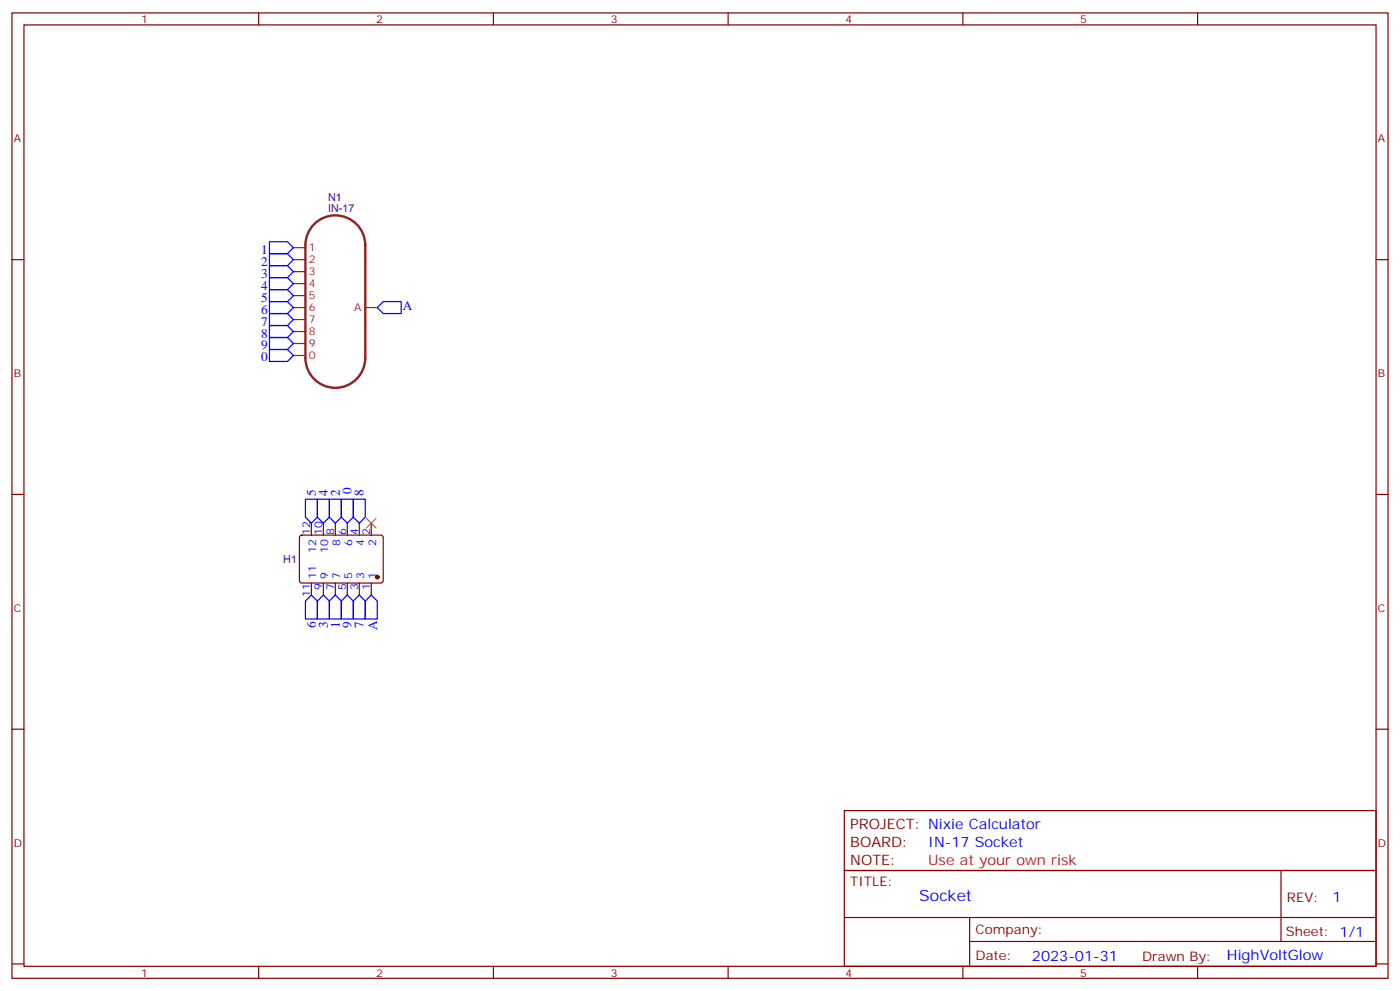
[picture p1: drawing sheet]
<svg xmlns="http://www.w3.org/2000/svg" width="412mm" height="292mm" viewBox="0 0 412 292" stroke-linecap="round" stroke-linejoin="round" font-family="sans-serif">
<g fill="none" stroke="#870000" stroke-width=".35">
<path d="M3.5 3.8h405.4v284.3h-405.4zM7.1 7.3h398.2v277.3h-398.2zM76.2 3.8v3.5M145.3 3.8v3.5M214.5 3.8v3.5M283.6 3.8v3.5M352.8 3.8v3.5M3.5 76.5h3.6M405.3 76.5h3.6M3.5 145.6h3.6M88.4 157.8l.5-.2 23.6 .1 .4 .6-.1 13-.6 .4h-23.6l-.4-.7v-12.7zM91.7 154.1v3.5"/>
<path d="M95.2 154.1v3.5M98.8 154.1v3.5M102.3 154.1v3.5M105.8 154.1v3.5M109.4 154.1v3.5M405.3 145.6h3.6M91.7 171.7v3.6M95.2 171.7v3.6M98.8 171.7v3.6M102.3 171.7v3.6M105.8 171.7v3.6M109.4 171.7v3.6"/>
<path d="M3.5 214.8h3.6M405.3 214.8h3.6M248.7 238.8h156.6v17.6h-156.6zM248.7 256.4h156.6v28.2h-156.6zM377.3 256.4v20.9M248.7 270.2h156.5M285.6 277.3h119.6M285.6 270.2v14.2M3.5 283.9h3.6M76.2 284.6v3.5M145.3 284.6v3.5M214.5 284.6v3.5"/>
<path d="M283.6 284.6v3.5M352.8 284.6v3.5M405.3 283.9h3.6"/>
</g>
<path d="M92.5 66a8.8 8.8 0 0 1 9.7-1.9 8.8 8.8 0 0 1 5.4 8.1v33.2a8.8 8.8 0 0 1-8.8 8.8 8.8 8.8 0 0 1-8.8-8.8v-33.2a8.8 8.8 0 0 1 2.5-6.2z" fill="none" stroke="#8c2424" stroke-width=".71"/>
<path d="M86.4 73h3.6M86.4 76.5h3.6M86.4 80h3.6M86.4 83.5h3.6M86.4 87.1h3.6M86.4 90.6h3.6M86.4 94.1h3.6M86.4 97.6h3.6M107.6 90.6h3.5M86.4 101.2h3.6M86.4 104.7h3.6" fill="none" stroke="#8c2424" stroke-width=".35"/>
<circle cx="111.1" cy="170" r=".53" fill="#870000" stroke="#870000" stroke-width=".35"/>
<g fill="none" stroke="#00f" stroke-width=".35">
<path d="M79.4 71.2h5.3l1.7 1.8-1.7 1.7h-5.3zM79.4 74.7h5.3l1.7 1.8-1.7 1.7h-5.3zM79.4 78.2h5.3l1.7 1.8-1.7 1.8h-5.3zM79.4 81.8h5.3l1.7 1.7-1.7 1.8h-5.3zM79.4 85.3h5.3l1.7 1.8-1.7 1.7h-5.3zM79.4 88.8h5.3l1.7 1.8-1.7 1.8h-5.3zM79.4 92.4h5.3l1.7 1.7-1.7 1.8h-5.3zM79.4 95.9h5.3l1.7 1.7-1.7 1.8h-5.3zM79.4 99.4h5.3l1.7 1.8-1.7 1.7h-5.3zM111.1 90.6l1.8-1.8h5.3v3.6h-5.3zM79.4 102.9h5.3l1.7 1.8-1.7 1.8h-5.3zM90 147h3.5v5.3l-1.8 1.8-1.7-1.8z"/>
<path d="M93.5 147h3.5v5.3l-1.8 1.8-1.7-1.8zM97 147h3.5v5.3l-1.7 1.8-1.8-1.8zM100.5 147h3.6v5.3l-1.8 1.8-1.8-1.8zM104.1 147h3.5v5.3l-1.8 1.8-1.7-1.8zM90 177l1.7-1.7 1.8 1.7v5.3h-3.5zM93.5 177l1.7-1.7 1.8 1.7v5.3h-3.5zM98.8 175.3l1.7 1.7v5.3h-3.5v-5.3zM100.5 177l1.8-1.7 1.8 1.7v5.3h-3.6zM105.8 175.3l1.8 1.7v5.3h-3.5v-5.3zM109.4 175.3l1.7 1.7v5.3h-3.5v-5.3z"/>
</g>
<path d="M107.9 152.7l2.9 2.8M110.8 152.7l-2.9 2.8" fill="none" stroke="#3c3" stroke-width=".35"/>
<text font-size="4.6" fill="#00f" x="270.8" y="265.4">Socket</text>
<g font-size="4.2" fill="#800">
<text x="250.5" y="244.1">PROJECT: Nixie Calculator</text>
<text x="250.5" y="249.3">BOARD:</text>
<text x="250.5" y="254.6">NOTE:</text>
</g>
<g font-size="4.2" fill="#00f">
<text x="273.4" y="249.3">IN-17 Socket</text>
<text x="392.5" y="265.7">1</text>
<text x="304" y="283">2023-01-31</text>
<text x="361.4" y="282.9">HighVoltGlow</text>
</g>
<text font-size="4.2" fill="#f00" x="273.4" y="254.6">Use at your own risk</text>
<g font-size="3.9" fill="#00f">
<text x="76.9" y="74.7">1</text>
<text x="76.9" y="78.2">2</text>
<text x="76.9" y="81.8">3</text>
<text x="76.9" y="85.3">4</text>
<text x="76.9" y="88.8">5</text>
<text x="76.9" y="92.4">6</text>
<text x="76.9" y="95.9">7</text>
<text x="118.6" y="91.3">A</text>
<text x="76.9" y="99.4">8</text>
<text x="76.9" y="106.5">0</text>
<text x="76.9" y="102.9">9</text>
<text x="93" y="146.2" transform="rotate(-90 93 146.2)">5</text>
<text x="96.6" y="146.2" transform="rotate(-90 96.6 146.2)">4</text>
<text x="100.1" y="146.2" transform="rotate(-90 100.1 146.2)">2</text>
<text x="103.6" y="145.5" transform="rotate(-90 103.6 145.5)">0</text>
<text x="107.1" y="146.2" transform="rotate(-90 107.1 146.2)">8</text>
<text x="93" y="185" transform="rotate(-90 93 185)">6</text>
<text x="96.6" y="185" transform="rotate(-90 96.6 185)">3</text>
<text x="100.1" y="185" transform="rotate(-90 100.1 185)">1</text>
<text x="103.6" y="185.1" transform="rotate(-90 103.6 185.1)">9</text>
<text x="107" y="184.9" transform="rotate(-90 107 184.9)">7</text>
<text x="111.1" y="185.4" transform="rotate(-90 111.1 185.4)">A</text>
</g>
<g font-size="3.9" fill="#800">
<text x="250.5" y="261">TITLE:</text>
<text x="379.1" y="265.7">REV:</text>
<text x="287.4" y="275.2">Company:</text>
<text x="378.7" y="275.8">Sheet: 1/1</text>
<text x="287.4" y="282.9">Date:</text>
<text x="336.4" y="282.9">Drawn By:</text>
</g>
<g font-size="3.2" fill="#800">
<text x="41.6" y="6.8">1</text>
<text x="110.8" y="6.8">2</text>
<text x="179.9" y="6.8">3</text>
<text x="249.1" y="6.8">4</text>
<text x="318.2" y="6.8">5</text>
<text x="4.1" y="41.9">A</text>
<text x="405.9" y="41.9">A</text>
<text x="4.1" y="111.1">B</text>
<text x="405.9" y="111.1">B</text>
<text x="4.1" y="180.2">C</text>
<text x="405.9" y="180.2">C</text>
<text x="4.1" y="249.3">D</text>
<text x="405.9" y="249.3">D</text>
<text x="41.6" y="287.6">1</text>
<text x="110.8" y="287.6">2</text>
<text x="179.9" y="287.6">3</text>
<text x="249.1" y="287.6">4</text>
<text x="318.2" y="287.6">5</text>
</g>
<g font-size="3.2" fill="#000080">
<text x="96.7" y="59.3">N1</text>
<text x="96.7" y="62.4">IN-17</text>
<text x="83.4" y="165.8">H1</text>
</g>
<g font-size="3.2" fill="#8d2323">
<text x="91" y="74">1</text>
<text x="91" y="77.5">2</text>
<text x="91" y="81.1">3</text>
<text x="91" y="84.6">4</text>
<text x="91" y="88.1">5</text>
<text x="91" y="91.7">6</text>
<text x="91" y="95.2">7</text>
<text x="104.4" y="91.7">A</text>
<text x="91" y="98.7">8</text>
<text x="91" y="102.2">9</text>
<text x="91" y="105.8">0</text>
</g>
<g font-size="3.2" fill="#00f">
<text x="91.4" y="157.4" transform="rotate(-90 91.4 157.4)">12</text>
<text x="94.9" y="157.4" transform="rotate(-90 94.9 157.4)">10</text>
<text x="98.4" y="157.4" transform="rotate(-90 98.4 157.4)">8</text>
<text x="100.2" y="160.9" transform="rotate(-90 100.2 160.9)">8</text>
<text x="102" y="157.4" transform="rotate(-90 102 157.4)">6</text>
<text x="103.7" y="160.9" transform="rotate(-90 103.7 160.9)">6</text>
<text x="105.5" y="157.4" transform="rotate(-90 105.5 157.4)">4</text>
<text x="107.2" y="160.9" transform="rotate(-90 107.2 160.9)">4</text>
<text x="109" y="157.4" transform="rotate(-90 109 157.4)">2</text>
<text x="110.8" y="160.9" transform="rotate(-90 110.8 160.9)">2</text>
<text x="93.1" y="163" transform="rotate(-90 93.1 163)">12</text>
<text x="96.7" y="163" transform="rotate(-90 96.7 163)">10</text>
<text x="93.1" y="170.4" transform="rotate(-90 93.1 170.4)">11</text>
<text x="94.9" y="173.9" transform="rotate(-90 94.9 173.9)">9</text>
<text x="96.7" y="170.4" transform="rotate(-90 96.7 170.4)">9</text>
<text x="98.4" y="173.9" transform="rotate(-90 98.4 173.9)">7</text>
<text x="100.2" y="170.4" transform="rotate(-90 100.2 170.4)">7</text>
<text x="102" y="173.9" transform="rotate(-90 102 173.9)">5</text>
<text x="103.7" y="170.4" transform="rotate(-90 103.7 170.4)">5</text>
<text x="105.5" y="173.9" transform="rotate(-90 105.5 173.9)">3</text>
<text x="107.2" y="170.4" transform="rotate(-90 107.2 170.4)">3</text>
<text x="109" y="173.9" transform="rotate(-90 109 173.9)">1</text>
<text x="110.8" y="170.4" transform="rotate(-90 110.8 170.4)">1</text>
<text x="91.4" y="175.9" transform="rotate(-90 91.4 175.9)">11</text>
</g>
</svg>
